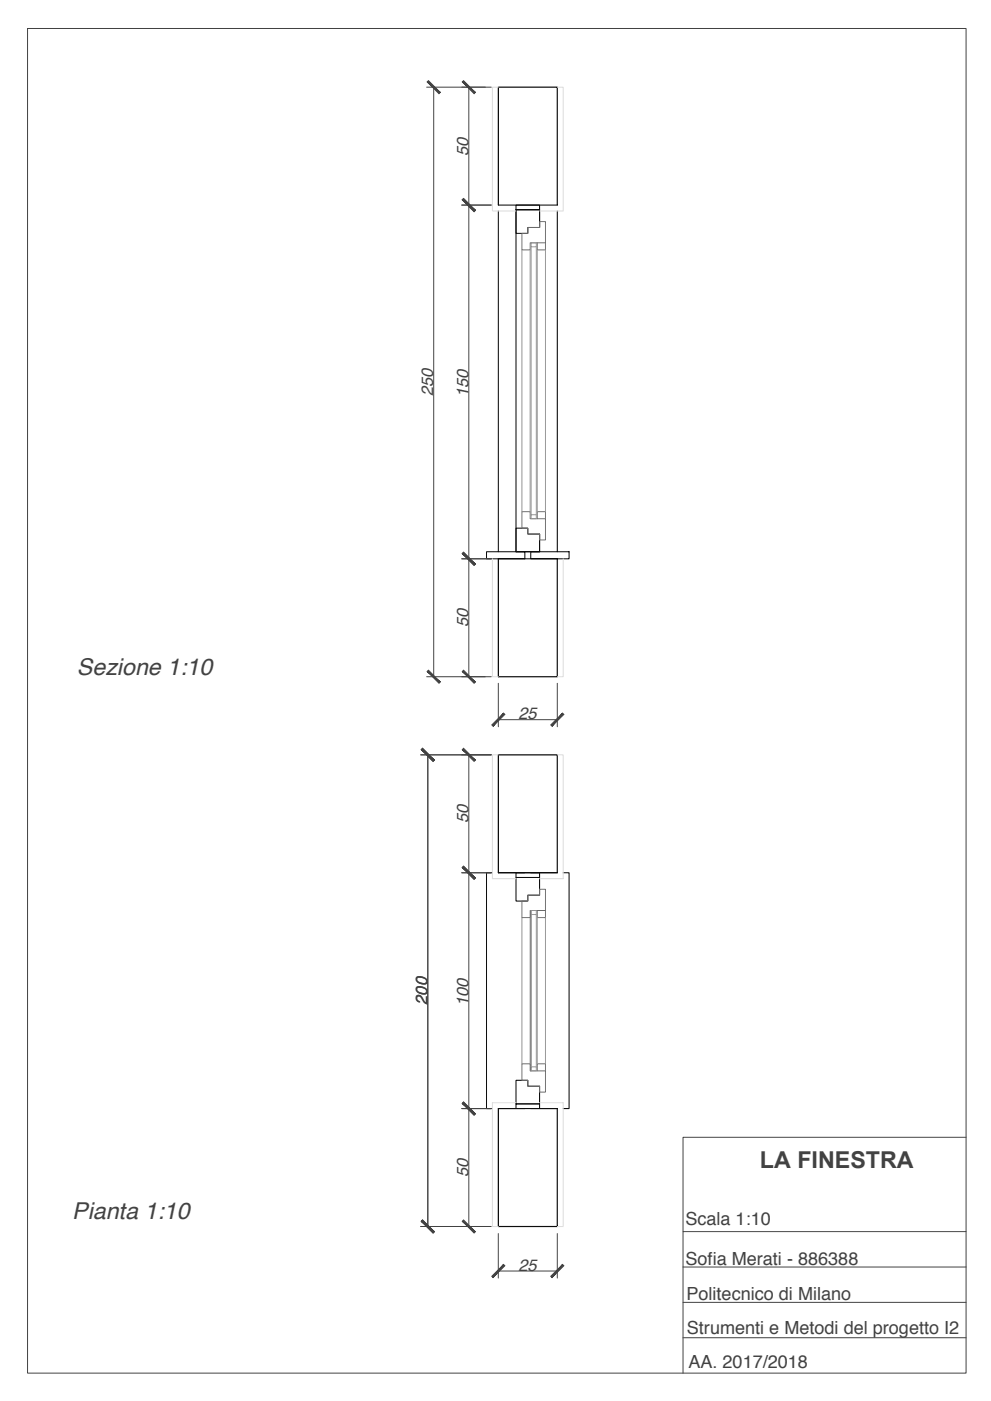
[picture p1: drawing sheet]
<svg xmlns="http://www.w3.org/2000/svg" width="420mm" height="594mm" viewBox="0 0 420 594" stroke-linecap="round" stroke-linejoin="round" font-family="sans-serif">
<!-- layer: setto -->
<path d="M211.3 87v-50h25v50M211.3 237v50h25v-50M211.3 370.1v-50h25v50M211.3 470.1v50h25v-50" fill="none" stroke="#000" stroke-width=".5"/>
<!-- layer: finestra -->
<path d="M211.3 87h25M211.3 89.5v144.5M236.3 89.5v144.5M211.3 237h25M211.3 370.1h25M211.3 470.1h25" fill="none" stroke="#000" stroke-width=".42"/>
<!-- layer: lastre -->
<path d="M206.3 234h16.2v3h-16.2zM225 234h16.3v3h-16.3zM208.8 370.1h-2.5v100h2.5M211.3 370.1h11.2M225 370.1h11.3M238.8 370.1h2.5v100h-2.5M225 386.1v68M211.3 470.1h11.2M225 470.1h11.3" fill="none" stroke="#000" stroke-width=".42"/>
<!-- layer: controtelaio -->
<path d="M218.8 89h10v-2h-10v147h10v-7.5M228.8 89v7.5M218.8 370.1h10v2h-10zM218.8 470.1v-2h10v2" fill="none" stroke="#000" stroke-width=".42"/>
<!-- layer: telaio -->
<path d="M218.8 89h10v7.5h-5v2.5h-5zM218.8 224h5v2.5h5v7.5h-10zM218.8 372.1h10v7.5h-5v2.5h-5zM218.8 458.1h5v2.5h5v7.5h-10z" fill="none" stroke="#000" stroke-width=".42"/>
<!-- layer: anta -->
<path d="M221.3 99h2.5v-2.5h5v-2.5h2.5v9h-6.5v3h-3.5zM227.8 103v3h3.5v-3M221.3 217h3.5v3h6.5v9h-2.5v-2.5h-5v-2.5h-2.5zM227.8 220v-3h3.5v3M221.3 382.1h2.5v-2.5h5v-2.5h2.5v9h-6.5v3h-3.5zM227.8 386.1v3h3.5v-3M221.3 451.1h3.5v3h6.5v9h-2.5v-2.5h-5v-2.5h-2.5zM227.8 454.1v-3h3.5v3" fill="none" stroke="#707070" stroke-width=".42"/>
<!-- layer: distanziatore -->
<g fill="none" stroke="#969696" stroke-width=".42">
<path d="M221.3 106v111M224.8 106v111M225.2 103h2.2v1.7h-2.2zM225.2 104.7v113.6M227.4 104.7v113.6M227.8 106v111M231.3 106v111M225.2 218.3h2.2v1.7h-2.2zM221.3 389.1v62M224.8 389.1v62M225.2 386.1h2.2v1.7h-2.2zM225.2 387.8v64.6"/>
<path d="M227.4 387.8v64.6M227.8 389.1v62M231.3 389.1v62M225.2 452.4h2.2v1.7h-2.2z"/>
</g>
<!-- layer: intonaco -->
<path d="M211.3 37h-2.5v52.5h10M236.3 37h2.5v52.5h-10M208.8 237v50h2.5M238.8 237v50h-2.5M211.3 320.1h-2.5v52.5h10M236.3 320.1h2.5v52.5h-10M218.8 467.6h-10v52.5h2.5M228.8 467.6h10v52.5h-2.5" fill="none" stroke="#dcdcdc" stroke-width=".42"/>
<!-- layer: QUOTE -->
<g fill="none" stroke="#424242" stroke-width=".42">
<path d="M11.7 12.1h397.9v570.2h-397.9zM180.9 37h27.4M183.9 37v250M198.8 37v250M195.8 87h12.5M195.8 237h12.5M180.9 287h27.4M211.3 289.7v18.5M236.3 289.7v18.5M211.3 305.2h25M178.4 320.1h29.9M181.4 320.1v200"/>
<path d="M198.8 320.1v200M195.8 370.1h12.5M195.8 470.1h12.5M409.6 482.3h-120v40M178.4 520.1h29.9M211.3 523.1v18.9M211.3 539h25M236.3 523.1v18.9M289.6 537.3h120M409.6 522.3h-120v60M289.6 552.3h120M289.6 567.3h120"/>
</g>
<!-- layer: 0 -->
<g fill="#424242" stroke="#424242" stroke-width=".42">
<path d="M181.1 34.7l5 5 .6-.5zM181.1 34.7l.5-.5 5.1 5z"/>
<path d="M181.6 284.2l-.5 .5 5.6 4.5zM181.1 284.7l5.6 4.5-.6 .5z"/>
<path d="M196.5 284.2l-.5 .5 5.5 4.5zM196 284.7l5.5 4.5-.5 .5z"/>
<path d="M196 234.7l5 5 .5-.5zM196 234.7l.5-.5 5 5z"/>
<path d="M196.5 234.2l-.5 .5 5.5 4.5zM196 234.7l5.5 4.5-.5 .5z"/>
<path d="M196 84.7l5 5 .5-.5zM196.5 84.2l5 5-5.5-4.5z"/>
<path d="M196.5 84.2l-.5 .5 5.5 4.5zM196 84.7l5.5 4.5-.5 .5z"/>
<path d="M196 34.7l5 5 .5-.5zM196 34.7l.5-.5 5 5z"/>
<path d="M178.6 517.8l5.5 4.5-5-5zM178.6 517.8l5.5 4.5-.5 .5z"/>
<path d="M178.6 317.9l5 5 .5-.6zM179.1 317.3l5 5-5.5-4.4z"/>
<path d="M178.6 317.9l5 5 .5-.6zM179.1 317.3l5 5-5.5-4.4z"/>
<path d="M178.6 517.8l5.5 4.5-5-5zM178.6 517.8l5.5 4.5-.5 .5z"/>
<path d="M196.5 517.3l-.5 .5 5.5 4.5zM196 517.8l5.5 4.5-.5 .5z"/>
<path d="M196 467.9l5 4.9 .5-.5zM196.5 467.3l5 5-5.5-4.4z"/>
<path d="M196.5 467.3l-.5 .6 5.5 4.4zM196 467.9l5.5 4.4-.5 .5z"/>
<path d="M196 367.9l5 4.9 .5-.5zM196 367.9l.5-.6 5 5z"/>
<path d="M196.5 367.3l-.5 .6 5.5 4.4zM196 367.9l5.5 4.4-.5 .5z"/>
<path d="M196 317.9l5 5 .5-.6zM196.5 317.3l5 5-5.5-4.4z"/>
<path d="M213.5 302.4l-4.5 5.5 5-5zM213.5 302.4l-4.5 5.5-.5-.5z"/>
<path d="M233.5 307.4l.5 .5 4.5-5.5zM238.5 302.4l.5 .5-5 5z"/>
<path d="M213.5 536.2l-4.5 5.5 5-5zM213.5 536.2l-4.5 5.5-.5-.5z"/>
<path d="M233.5 541.2l.5 .5 4.5-5.5zM238.5 536.2l.5 .5-5 5z"/>
</g>
<text font-size="9.9" fill="#424242" x="322.2" y="495.5">LA FINESTRA</text>
<g font-size="9.8" fill="#424242">
<text x="32.6" y="286.4">Sezione 1:10</text>
<text x="30.6" y="517">Pianta 1:10</text>
</g>
<g font-size="7.7" fill="#424242">
<text x="290.6" y="519.3">Scala 1:10</text>
<text x="290.6" y="536.5">Sofia Merati - 886388</text>
<text x="291" y="551.4">Politecnico di Milano</text>
<text x="291.2" y="565.5">Strumenti e Metodi del progetto I2</text>
<text x="291.9" y="580.3">AA. 2017/2018</text>
</g>
<g font-size="7" fill="#424242">
<text x="198.6" y="66" transform="rotate(-90 198.6 66)">50</text>
<text x="183.7" y="167.9" transform="rotate(-90 183.7 167.9)">250</text>
<text x="198.6" y="168.5" transform="rotate(-90 198.6 168.5)">150</text>
<text x="198.6" y="266" transform="rotate(-90 198.6 266)">50</text>
<text x="219.8" y="305">25</text>
<text x="198.6" y="349.1" transform="rotate(-90 198.6 349.1)">50</text>
<text x="181.2" y="426" transform="rotate(-90 181.2 426)">200</text>
<text x="198.6" y="426.6" transform="rotate(-90 198.6 426.6)">100</text>
<text x="198.6" y="499.1" transform="rotate(-90 198.6 499.1)">50</text>
<text x="219.8" y="538.8">25</text>
</g>
</svg>
